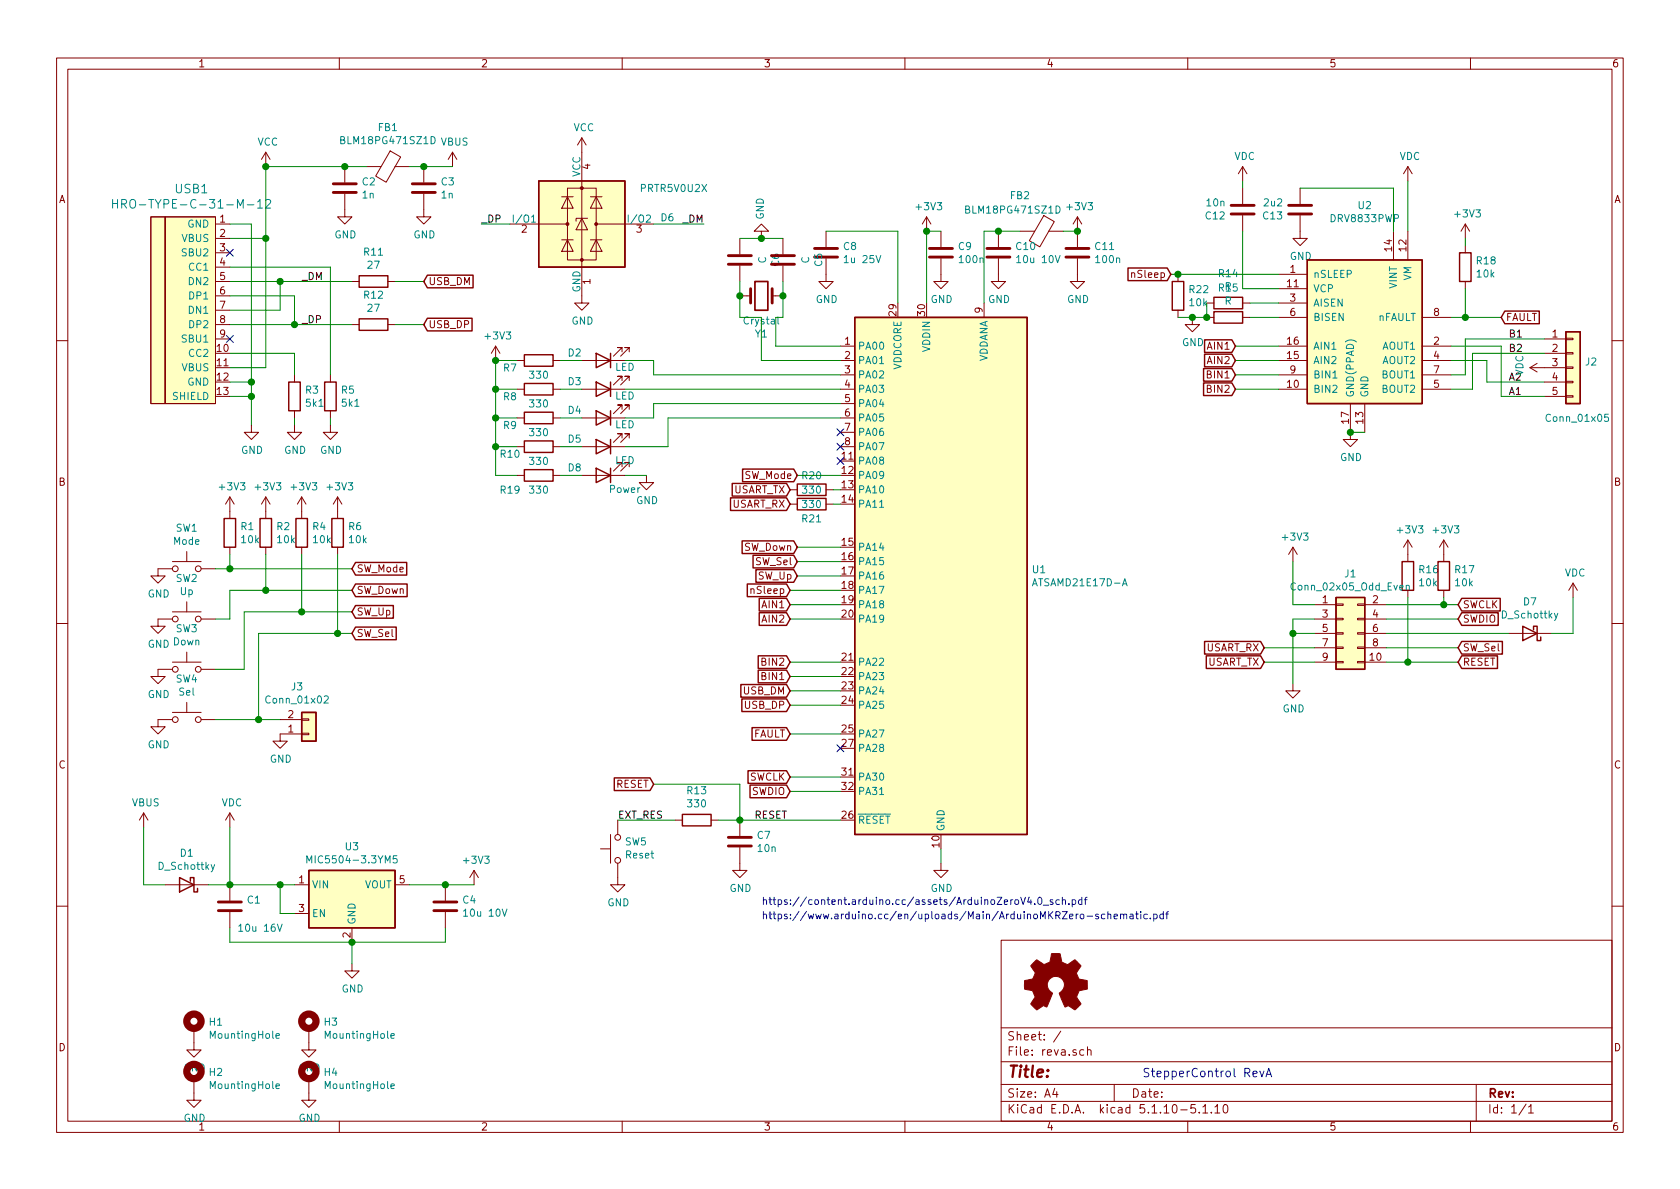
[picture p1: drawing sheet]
EESchema Schematic File Version 4
EELAYER 30 0
EELAYER END
$Descr A4 11693 8268
encoding utf-8
Sheet 1 1
Title ""
Date ""
Rev ""
Comp ""
Comment1 ""
Comment2 ""
Comment3 ""
Comment4 ""
$EndDescr
$Comp
L MCU_Microchip_SAMD:ATSAMD21E17D-A U1
U 1 1
P 6550 4000
F 0 "U1" H 7180 4046 50  0000 L CNN
F 1 "ATSAMD21E17D-A" H 7180 3955 50  0000 L CNN
F 2 "Package_QFP:TQFP-32_7x7mm_P0.8mm" H 7450 2150 50  0001 C CNN
F 3 "http://ww1.microchip.com/downloads/en/DeviceDoc/SAM_D21_DA1_Family_Data%20Sheet_DS40001882E.pdf" H 6550 4000 50  0001 C CNN
	1    6550 4000
	1    0    0    -1  
$EndComp
$Comp
L Type-C:HRO-TYPE-C-31-M-12 USB1
U 1 1
P 1500 2100
F 0 "USB1" H 1333 2897 60  0000 C CNN
F 1 "HRO-TYPE-C-31-M-12" H 1333 2791 60  0000 C CNN
F 2 "Type-C:HRO-TYPE-C-31-M-12" H 1500 2100 60  0001 C CNN
F 3 "" H 1500 2100 60  0001 C CNN
	1    1500 2100
	1    0    0    -1  
$EndComp
$Comp
L Mechanical:MountingHole_Pad H1
U 1 1
P 1350 7150
F 0 "H1" H 1450 7196 50  0000 L CNN
F 1 "MountingHole" H 1450 7105 50  0000 L CNN
F 2 "MountingHole:MountingHole_3.2mm_M3_DIN965_Pad" H 1350 7150 50  0001 C CNN
F 3 "~" H 1350 7150 50  0001 C CNN
	1    1350 7150
	1    0    0    -1  
$EndComp
$Comp
L Mechanical:MountingHole_Pad H2
U 1 1
P 1350 7500
F 0 "H2" H 1450 7546 50  0000 L CNN
F 1 "MountingHole" H 1450 7455 50  0000 L CNN
F 2 "MountingHole:MountingHole_3.2mm_M3_DIN965_Pad" H 1350 7500 50  0001 C CNN
F 3 "~" H 1350 7500 50  0001 C CNN
	1    1350 7500
	1    0    0    -1  
$EndComp
$Comp
L Mechanical:MountingHole_Pad H3
U 1 1
P 2150 7150
F 0 "H3" H 2250 7196 50  0000 L CNN
F 1 "MountingHole" H 2250 7105 50  0000 L CNN
F 2 "MountingHole:MountingHole_3.2mm_M3_DIN965_Pad" H 2150 7150 50  0001 C CNN
F 3 "~" H 2150 7150 50  0001 C CNN
	1    2150 7150
	1    0    0    -1  
$EndComp
$Comp
L Mechanical:MountingHole_Pad H4
U 1 1
P 2150 7500
F 0 "H4" H 2250 7546 50  0000 L CNN
F 1 "MountingHole" H 2250 7455 50  0000 L CNN
F 2 "MountingHole:MountingHole_3.2mm_M3_DIN965_Pad" H 2150 7500 50  0001 C CNN
F 3 "~" H 2150 7500 50  0001 C CNN
	1    2150 7500
	1    0    0    -1  
$EndComp
$Comp
L Regulator_Linear:MIC5504-3.3YM5 U3
U 1 1
P 2450 6250
F 0 "U3" H 2450 6617 50  0000 C CNN
F 1 "MIC5504-3.3YM5" H 2450 6526 50  0000 C CNN
F 2 "Package_TO_SOT_SMD:SOT-23-5" H 2450 5850 50  0001 C CNN
F 3 "http://ww1.microchip.com/downloads/en/DeviceDoc/MIC550X.pdf" H 2200 6500 50  0001 C CNN
	1    2450 6250
	1    0    0    -1  
$EndComp
Wire Wire Line
	5850 4900 5500 4900
Wire Wire Line
	5850 4800 5500 4800
Wire Wire Line
	5850 5400 5500 5400
Wire Wire Line
	5850 5500 5500 5500
Text Notes 5300 6300 0    50   ~ 0
https://content.arduino.cc/assets/ArduinoZeroV4.0_sch.pdf\n
Text Label 5250 5700 0    50   ~ 0
RESET
$Comp
L Connector_Generic:Conn_02x05_Odd_Even J1
U 1 1
P 9350 4400
F 0 "J1" H 9400 4817 50  0000 C CNN
F 1 "Conn_02x05_Odd_Even" H 9400 4726 50  0000 C CNN
F 2 "Connector_PinHeader_2.54mm:PinHeader_2x05_P2.54mm_Horizontal" H 9350 4400 50  0001 C CNN
F 3 "~" H 9350 4400 50  0001 C CNN
	1    9350 4400
	1    0    0    -1  
$EndComp
$Comp
L Device:C C7
U 1 1
P 5150 5850
F 0 "C7" H 5265 5896 50  0000 L CNN
F 1 "10n" H 5265 5805 50  0000 L CNN
F 2 "Capacitor_SMD:C_0603_1608Metric" H 5188 5700 50  0001 C CNN
F 3 "~" H 5150 5850 50  0001 C CNN
	1    5150 5850
	1    0    0    -1  
$EndComp
$Comp
L Device:R R13
U 1 1
P 4850 5700
F 0 "R13" V 4643 5700 50  0000 C CNN
F 1 "330" V 4734 5700 50  0000 C CNN
F 2 "Resistor_SMD:R_0603_1608Metric" V 4780 5700 50  0001 C CNN
F 3 "~" H 4850 5700 50  0001 C CNN
	1    4850 5700
	0    1    1    0   
$EndComp
Wire Wire Line
	5000 5700 5150 5700
Wire Wire Line
	5150 5700 5850 5700
Connection ~ 5150 5700
Wire Wire Line
	4700 5700 4300 5700
Text Label 4300 5700 0    50   ~ 0
EXT_RES
$Comp
L power:GND #PWR0101
U 1 1
P 6550 6000
F 0 "#PWR0101" H 6550 5750 50  0001 C CNN
F 1 "GND" H 6555 5827 50  0000 C CNN
F 2 "" H 6550 6000 50  0001 C CNN
F 3 "" H 6550 6000 50  0001 C CNN
	1    6550 6000
	1    0    0    -1  
$EndComp
$Comp
L power:GND #PWR0102
U 1 1
P 5150 6000
F 0 "#PWR0102" H 5150 5750 50  0001 C CNN
F 1 "GND" H 5155 5827 50  0000 C CNN
F 2 "" H 5150 6000 50  0001 C CNN
F 3 "" H 5150 6000 50  0001 C CNN
	1    5150 6000
	1    0    0    -1  
$EndComp
Wire Wire Line
	1600 1550 1750 1550
Wire Wire Line
	1750 1550 1750 2650
Wire Wire Line
	1600 2650 1750 2650
Connection ~ 1750 2650
Wire Wire Line
	1750 2650 1750 2750
Wire Wire Line
	1600 2550 1850 2550
Wire Wire Line
	1850 2550 1850 1650
Wire Wire Line
	1600 1650 1850 1650
Connection ~ 1850 1650
$Comp
L power:GND #PWR0104
U 1 1
P 1750 2950
F 0 "#PWR0104" H 1750 2700 50  0001 C CNN
F 1 "GND" H 1755 2777 50  0000 C CNN
F 2 "" H 1750 2950 50  0001 C CNN
F 3 "" H 1750 2950 50  0001 C CNN
	1    1750 2950
	1    0    0    -1  
$EndComp
$Comp
L Power_Protection:PRTR5V0U2X D6
U 1 1
P 4050 1550
F 0 "D6" H 4594 1596 50  0000 L CNN
F 1 "PRTR5V0U2X" H 4450 1800 50  0000 L CNN
F 2 "Package_TO_SOT_SMD:SOT-143" H 4110 1550 50  0001 C CNN
F 3 "https://assets.nexperia.com/documents/data-sheet/PRTR5V0U2X.pdf" H 4110 1550 50  0001 C CNN
	1    4050 1550
	1    0    0    -1  
$EndComp
$Comp
L Device:FerriteBead FB1
U 1 1
P 2700 1150
F 0 "FB1" V 2426 1150 50  0000 C CNN
F 1 "BLM18PG471SZ1D" V 2517 1150 50  0000 C CNN
F 2 "Inductor_SMD:L_0603_1608Metric" V 2630 1150 50  0001 C CNN
F 3 "~" H 2700 1150 50  0001 C CNN
	1    2700 1150
	0    1    1    0   
$EndComp
Text Notes 5300 6400 0    50   ~ 0
https://www.arduino.cc/en/uploads/Main/ArduinoMKRZero-schematic.pdf
$Comp
L Device:C C3
U 1 1
P 2950 1300
F 0 "C3" H 3065 1346 50  0000 L CNN
F 1 "1n" H 3065 1255 50  0000 L CNN
F 2 "Capacitor_SMD:C_0603_1608Metric" H 2988 1150 50  0001 C CNN
F 3 "~" H 2950 1300 50  0001 C CNN
	1    2950 1300
	1    0    0    -1  
$EndComp
$Comp
L Device:C C2
U 1 1
P 2400 1300
F 0 "C2" H 2515 1346 50  0000 L CNN
F 1 "1n" H 2515 1255 50  0000 L CNN
F 2 "Capacitor_SMD:C_0603_1608Metric" H 2438 1150 50  0001 C CNN
F 3 "~" H 2400 1300 50  0001 C CNN
	1    2400 1300
	1    0    0    -1  
$EndComp
Wire Wire Line
	2400 1150 1850 1150
Wire Wire Line
	1850 1150 1850 1650
Wire Wire Line
	2400 1150 2550 1150
Connection ~ 2400 1150
Wire Wire Line
	2850 1150 2950 1150
$Comp
L power:VBUS #PWR0105
U 1 1
P 3150 1150
F 0 "#PWR0105" H 3150 1000 50  0001 C CNN
F 1 "VBUS" H 3165 1323 50  0000 C CNN
F 2 "" H 3150 1150 50  0001 C CNN
F 3 "" H 3150 1150 50  0001 C CNN
	1    3150 1150
	1    0    0    -1  
$EndComp
Wire Wire Line
	3150 1150 2950 1150
Connection ~ 2950 1150
$Comp
L power:GND #PWR0106
U 1 1
P 2950 1450
F 0 "#PWR0106" H 2950 1200 50  0001 C CNN
F 1 "GND" H 2955 1277 50  0000 C CNN
F 2 "" H 2950 1450 50  0001 C CNN
F 3 "" H 2950 1450 50  0001 C CNN
	1    2950 1450
	1    0    0    -1  
$EndComp
$Comp
L power:GND #PWR0107
U 1 1
P 2400 1450
F 0 "#PWR0107" H 2400 1200 50  0001 C CNN
F 1 "GND" H 2405 1277 50  0000 C CNN
F 2 "" H 2400 1450 50  0001 C CNN
F 3 "" H 2400 1450 50  0001 C CNN
	1    2400 1450
	1    0    0    -1  
$EndComp
$Comp
L Device:R R3
U 1 1
P 2050 2750
F 0 "R3" H 2120 2796 50  0000 L CNN
F 1 "5k1" H 2120 2705 50  0000 L CNN
F 2 "Resistor_SMD:R_0603_1608Metric" V 1980 2750 50  0001 C CNN
F 3 "~" H 2050 2750 50  0001 C CNN
	1    2050 2750
	1    0    0    -1  
$EndComp
$Comp
L Device:R R5
U 1 1
P 2300 2750
F 0 "R5" H 2370 2796 50  0000 L CNN
F 1 "5k1" H 2370 2705 50  0000 L CNN
F 2 "Resistor_SMD:R_0603_1608Metric" V 2230 2750 50  0001 C CNN
F 3 "~" H 2300 2750 50  0001 C CNN
	1    2300 2750
	1    0    0    -1  
$EndComp
Wire Wire Line
	1600 2450 2050 2450
Wire Wire Line
	2050 2450 2050 2600
Wire Wire Line
	1600 1850 2300 1850
Wire Wire Line
	2300 1850 2300 2600
$Comp
L power:GND #PWR0108
U 1 1
P 2050 2950
F 0 "#PWR0108" H 2050 2700 50  0001 C CNN
F 1 "GND" H 2055 2777 50  0000 C CNN
F 2 "" H 2050 2950 50  0001 C CNN
F 3 "" H 2050 2950 50  0001 C CNN
	1    2050 2950
	1    0    0    -1  
$EndComp
$Comp
L power:GND #PWR0109
U 1 1
P 2300 2950
F 0 "#PWR0109" H 2300 2700 50  0001 C CNN
F 1 "GND" H 2305 2777 50  0000 C CNN
F 2 "" H 2300 2950 50  0001 C CNN
F 3 "" H 2300 2950 50  0001 C CNN
	1    2300 2950
	1    0    0    -1  
$EndComp
Wire Wire Line
	2300 2950 2300 2900
Wire Wire Line
	2050 2950 2050 2900
Wire Wire Line
	1600 1950 1950 1950
Wire Wire Line
	1950 1950 1950 2150
Wire Wire Line
	1950 2150 1600 2150
Wire Wire Line
	1600 2050 2050 2050
Wire Wire Line
	2050 2050 2050 2250
Wire Wire Line
	2050 2250 1600 2250
$Comp
L Device:R R11
U 1 1
P 2600 1950
F 0 "R11" V 2393 1950 50  0000 C CNN
F 1 "27" V 2484 1950 50  0000 C CNN
F 2 "Resistor_SMD:R_0603_1608Metric" V 2530 1950 50  0001 C CNN
F 3 "~" H 2600 1950 50  0001 C CNN
	1    2600 1950
	0    1    1    0   
$EndComp
$Comp
L Device:R R12
U 1 1
P 2600 2250
F 0 "R12" V 2393 2250 50  0000 C CNN
F 1 "27" V 2484 2250 50  0000 C CNN
F 2 "Resistor_SMD:R_0603_1608Metric" V 2530 2250 50  0001 C CNN
F 3 "~" H 2600 2250 50  0001 C CNN
	1    2600 2250
	0    1    1    0   
$EndComp
Wire Wire Line
	1950 1950 2450 1950
Connection ~ 1950 1950
Wire Wire Line
	2050 2250 2450 2250
Connection ~ 2050 2250
Wire Wire Line
	2750 1950 2950 1950
Wire Wire Line
	2750 2250 2950 2250
Wire Wire Line
	9650 4300 10150 4300
Wire Wire Line
	9650 4600 9800 4600
Text GLabel 10150 4600 2    50   Input ~ 0
RESET
Text GLabel 10150 4200 2    50   Input ~ 0
SWCLK
Text GLabel 10150 4300 2    50   Input ~ 0
SWDIO
$Comp
L Device:R R17
U 1 1
P 10050 4000
F 0 "R17" H 10120 4046 50  0000 L CNN
F 1 "10k" H 10120 3955 50  0000 L CNN
F 2 "Resistor_SMD:R_0603_1608Metric" V 9980 4000 50  0001 C CNN
F 3 "~" H 10050 4000 50  0001 C CNN
	1    10050 4000
	1    0    0    -1  
$EndComp
$Comp
L power:+3V3 #PWR0110
U 1 1
P 10050 3850
F 0 "#PWR0110" H 10050 3700 50  0001 C CNN
F 1 "+3V3" H 10065 4023 50  0000 C CNN
F 2 "" H 10050 3850 50  0001 C CNN
F 3 "" H 10050 3850 50  0001 C CNN
	1    10050 3850
	1    0    0    -1  
$EndComp
$Comp
L power:+3V3 #PWR0111
U 1 1
P 9000 3900
F 0 "#PWR0111" H 9000 3750 50  0001 C CNN
F 1 "+3V3" H 9015 4073 50  0000 C CNN
F 2 "" H 9000 3900 50  0001 C CNN
F 3 "" H 9000 3900 50  0001 C CNN
	1    9000 3900
	1    0    0    -1  
$EndComp
Wire Wire Line
	9000 3900 9000 4200
Wire Wire Line
	9000 4200 9150 4200
Wire Wire Line
	9150 4300 9000 4300
Wire Wire Line
	9000 4300 9000 4400
Wire Wire Line
	9150 4400 9000 4400
Connection ~ 9000 4400
Wire Wire Line
	9000 4400 9000 4750
$Comp
L power:GND #PWR0112
U 1 1
P 9000 4750
F 0 "#PWR0112" H 9000 4500 50  0001 C CNN
F 1 "GND" H 9005 4577 50  0000 C CNN
F 2 "" H 9000 4750 50  0001 C CNN
F 3 "" H 9000 4750 50  0001 C CNN
	1    9000 4750
	1    0    0    -1  
$EndComp
$Comp
L power:VBUS #PWR0113
U 1 1
P 1000 5750
F 0 "#PWR0113" H 1000 5600 50  0001 C CNN
F 1 "VBUS" H 1015 5923 50  0000 C CNN
F 2 "" H 1000 5750 50  0001 C CNN
F 3 "" H 1000 5750 50  0001 C CNN
	1    1000 5750
	1    0    0    -1  
$EndComp
$Comp
L Device:C C1
U 1 1
P 1600 6300
F 0 "C1" H 1715 6346 50  0000 L CNN
F 1 "10u 16V" H 1650 6150 50  0000 L CNN
F 2 "Capacitor_SMD:C_0603_1608Metric" H 1638 6150 50  0001 C CNN
F 3 "~" H 1600 6300 50  0001 C CNN
	1    1600 6300
	1    0    0    -1  
$EndComp
Wire Wire Line
	1600 6150 1950 6150
Wire Wire Line
	2050 6350 1950 6350
Wire Wire Line
	1950 6350 1950 6150
Connection ~ 1950 6150
Wire Wire Line
	1950 6150 2050 6150
$Comp
L Device:C C4
U 1 1
P 3100 6300
F 0 "C4" H 3215 6346 50  0000 L CNN
F 1 "10u 10V" H 3215 6255 50  0000 L CNN
F 2 "Capacitor_SMD:C_0603_1608Metric" H 3138 6150 50  0001 C CNN
F 3 "~" H 3100 6300 50  0001 C CNN
	1    3100 6300
	1    0    0    -1  
$EndComp
$Comp
L power:+3V3 #PWR0114
U 1 1
P 3300 6150
F 0 "#PWR0114" H 3300 6000 50  0001 C CNN
F 1 "+3V3" H 3315 6323 50  0000 C CNN
F 2 "" H 3300 6150 50  0001 C CNN
F 3 "" H 3300 6150 50  0001 C CNN
	1    3300 6150
	1    0    0    -1  
$EndComp
$Comp
L power:GND #PWR0115
U 1 1
P 2450 6700
F 0 "#PWR0115" H 2450 6450 50  0001 C CNN
F 1 "GND" H 2455 6527 50  0000 C CNN
F 2 "" H 2450 6700 50  0001 C CNN
F 3 "" H 2450 6700 50  0001 C CNN
	1    2450 6700
	1    0    0    -1  
$EndComp
Wire Wire Line
	2450 6700 2450 6550
Wire Wire Line
	1600 6450 1600 6550
Wire Wire Line
	1600 6550 2450 6550
Connection ~ 2450 6550
Wire Wire Line
	2450 6550 3100 6550
Wire Wire Line
	3100 6550 3100 6450
Wire Wire Line
	2850 6150 3100 6150
Wire Wire Line
	3100 6150 3300 6150
Connection ~ 3100 6150
$Comp
L Device:R R16
U 1 1
P 9800 4000
F 0 "R16" H 9870 4046 50  0000 L CNN
F 1 "10k" H 9870 3955 50  0000 L CNN
F 2 "Resistor_SMD:R_0603_1608Metric" V 9730 4000 50  0001 C CNN
F 3 "~" H 9800 4000 50  0001 C CNN
	1    9800 4000
	1    0    0    -1  
$EndComp
Wire Wire Line
	9650 4200 10050 4200
Wire Wire Line
	10050 4150 10050 4200
Connection ~ 10050 4200
Wire Wire Line
	10050 4200 10150 4200
Wire Wire Line
	9800 4150 9800 4600
Connection ~ 9800 4600
Wire Wire Line
	9800 4600 10150 4600
$Comp
L power:+3V3 #PWR0116
U 1 1
P 9800 3850
F 0 "#PWR0116" H 9800 3700 50  0001 C CNN
F 1 "+3V3" H 9815 4023 50  0000 C CNN
F 2 "" H 9800 3850 50  0001 C CNN
F 3 "" H 9800 3850 50  0001 C CNN
	1    9800 3850
	1    0    0    -1  
$EndComp
$Comp
L Switch:SW_Push SW5
U 1 1
P 4300 5900
F 0 "SW5" V 4346 5852 50  0000 R CNN
F 1 "Reset" V 4255 5852 50  0000 R CNN
F 2 "Switches_SMD:PTS636_SMT_G" H 4300 6100 50  0001 C CNN
F 3 "~" H 4300 6100 50  0001 C CNN
	1    4300 5900
	0    -1   -1   0   
$EndComp
$Comp
L power:GND #PWR0117
U 1 1
P 4300 6100
F 0 "#PWR0117" H 4300 5850 50  0001 C CNN
F 1 "GND" H 4305 5927 50  0000 C CNN
F 2 "" H 4300 6100 50  0001 C CNN
F 3 "" H 4300 6100 50  0001 C CNN
	1    4300 6100
	1    0    0    -1  
$EndComp
Wire Wire Line
	6550 6000 6550 5900
$Comp
L Device:FerriteBead FB2
U 1 1
P 7250 1600
F 0 "FB2" V 7000 1450 50  0000 C CNN
F 1 "BLM18PG471SZ1D" V 7100 1400 50  0000 C CNN
F 2 "Inductor_SMD:L_0603_1608Metric" V 7180 1600 50  0001 C CNN
F 3 "~" H 7250 1600 50  0001 C CNN
	1    7250 1600
	0    1    1    0   
$EndComp
$Comp
L Device:C C10
U 1 1
P 6950 1750
F 0 "C10" H 7065 1796 50  0000 L CNN
F 1 "10u 10V" H 7065 1705 50  0000 L CNN
F 2 "Capacitor_SMD:C_0603_1608Metric" H 6988 1600 50  0001 C CNN
F 3 "~" H 6950 1750 50  0001 C CNN
	1    6950 1750
	1    0    0    -1  
$EndComp
$Comp
L Device:C C8
U 1 1
P 5750 1750
F 0 "C8" H 5865 1796 50  0000 L CNN
F 1 "1u 25V" H 5865 1705 50  0000 L CNN
F 2 "Capacitor_SMD:C_0603_1608Metric" H 5788 1600 50  0001 C CNN
F 3 "~" H 5750 1750 50  0001 C CNN
	1    5750 1750
	1    0    0    -1  
$EndComp
Wire Wire Line
	5750 1600 6250 1600
Wire Wire Line
	6250 1600 6250 2100
$Comp
L Device:C C9
U 1 1
P 6550 1750
F 0 "C9" H 6665 1796 50  0000 L CNN
F 1 "100n" H 6665 1705 50  0000 L CNN
F 2 "Capacitor_SMD:C_0603_1608Metric" H 6588 1600 50  0001 C CNN
F 3 "~" H 6550 1750 50  0001 C CNN
	1    6550 1750
	1    0    0    -1  
$EndComp
$Comp
L Device:C C11
U 1 1
P 7500 1750
F 0 "C11" H 7615 1796 50  0000 L CNN
F 1 "100n" H 7615 1705 50  0000 L CNN
F 2 "Capacitor_SMD:C_0603_1608Metric" H 7538 1600 50  0001 C CNN
F 3 "~" H 7500 1750 50  0001 C CNN
	1    7500 1750
	1    0    0    -1  
$EndComp
$Comp
L power:GND #PWR0118
U 1 1
P 5750 1900
F 0 "#PWR0118" H 5750 1650 50  0001 C CNN
F 1 "GND" H 5755 1727 50  0000 C CNN
F 2 "" H 5750 1900 50  0001 C CNN
F 3 "" H 5750 1900 50  0001 C CNN
	1    5750 1900
	1    0    0    -1  
$EndComp
$Comp
L power:GND #PWR0119
U 1 1
P 6550 1900
F 0 "#PWR0119" H 6550 1650 50  0001 C CNN
F 1 "GND" H 6555 1727 50  0000 C CNN
F 2 "" H 6550 1900 50  0001 C CNN
F 3 "" H 6550 1900 50  0001 C CNN
	1    6550 1900
	1    0    0    -1  
$EndComp
$Comp
L power:GND #PWR0120
U 1 1
P 6950 1900
F 0 "#PWR0120" H 6950 1650 50  0001 C CNN
F 1 "GND" H 6955 1727 50  0000 C CNN
F 2 "" H 6950 1900 50  0001 C CNN
F 3 "" H 6950 1900 50  0001 C CNN
	1    6950 1900
	1    0    0    -1  
$EndComp
$Comp
L power:GND #PWR0121
U 1 1
P 7500 1900
F 0 "#PWR0121" H 7500 1650 50  0001 C CNN
F 1 "GND" H 7505 1727 50  0000 C CNN
F 2 "" H 7500 1900 50  0001 C CNN
F 3 "" H 7500 1900 50  0001 C CNN
	1    7500 1900
	1    0    0    -1  
$EndComp
Wire Wire Line
	6550 1600 6450 1600
Wire Wire Line
	6450 1600 6450 2100
Wire Wire Line
	6950 1600 7100 1600
Wire Wire Line
	7400 1600 7500 1600
Wire Wire Line
	6850 2100 6850 1600
Wire Wire Line
	6850 1600 6950 1600
Connection ~ 6950 1600
$Comp
L power:+3V3 #PWR0122
U 1 1
P 6450 1600
F 0 "#PWR0122" H 6450 1450 50  0001 C CNN
F 1 "+3V3" H 6465 1773 50  0000 C CNN
F 2 "" H 6450 1600 50  0001 C CNN
F 3 "" H 6450 1600 50  0001 C CNN
	1    6450 1600
	1    0    0    -1  
$EndComp
Connection ~ 6450 1600
$Comp
L power:+3V3 #PWR0123
U 1 1
P 7500 1600
F 0 "#PWR0123" H 7500 1450 50  0001 C CNN
F 1 "+3V3" H 7515 1773 50  0000 C CNN
F 2 "" H 7500 1600 50  0001 C CNN
F 3 "" H 7500 1600 50  0001 C CNN
	1    7500 1600
	1    0    0    -1  
$EndComp
Connection ~ 7500 1600
$Comp
L Device:C C12
U 1 1
P 8650 1450
F 0 "C12" H 8765 1496 50  0000 L CNN
F 1 "10n" H 8765 1405 50  0000 L CNN
F 2 "Capacitor_SMD:C_0603_1608Metric" H 8688 1300 50  0001 C CNN
F 3 "~" H 8650 1450 50  0001 C CNN
	1    8650 1450
	-1   0    0    1   
$EndComp
$Comp
L Device:C C13
U 1 1
P 9050 1450
F 0 "C13" H 9165 1496 50  0000 L CNN
F 1 "2u2" H 9165 1405 50  0000 L CNN
F 2 "Capacitor_SMD:C_0603_1608Metric" H 9088 1300 50  0001 C CNN
F 3 "~" H 9050 1450 50  0001 C CNN
	1    9050 1450
	-1   0    0    1   
$EndComp
Wire Wire Line
	9050 1300 9700 1300
Wire Wire Line
	9700 1300 9700 1600
Wire Wire Line
	8650 2000 8650 1600
Wire Wire Line
	8650 2000 8900 2000
$Comp
L power:GND #PWR0124
U 1 1
P 9050 1600
F 0 "#PWR0124" H 9050 1350 50  0001 C CNN
F 1 "GND" H 9055 1427 50  0000 C CNN
F 2 "" H 9050 1600 50  0001 C CNN
F 3 "" H 9050 1600 50  0001 C CNN
	1    9050 1600
	1    0    0    -1  
$EndComp
$Comp
L power:GND #PWR0125
U 1 1
P 9400 3000
F 0 "#PWR0125" H 9400 2750 50  0001 C CNN
F 1 "GND" H 9405 2827 50  0000 C CNN
F 2 "" H 9400 3000 50  0001 C CNN
F 3 "" H 9400 3000 50  0001 C CNN
	1    9400 3000
	1    0    0    -1  
$EndComp
Wire Wire Line
	9400 3000 9500 3000
$Comp
L Device:D_Schottky D1
U 1 1
P 1300 6150
F 0 "D1" H 1300 5933 50  0000 C CNN
F 1 "D_Schottky" H 1300 6024 50  0000 C CNN
F 2 "Diode_SMD:D_SMA" H 1300 6150 50  0001 C CNN
F 3 "~" H 1300 6150 50  0001 C CNN
	1    1300 6150
	-1   0    0    1   
$EndComp
Wire Wire Line
	1150 6150 1000 6150
Wire Wire Line
	1000 6150 1000 5750
Wire Wire Line
	1450 6150 1600 6150
Connection ~ 1600 6150
$Comp
L power:VDC #PWR0126
U 1 1
P 1600 5750
F 0 "#PWR0126" H 1600 5650 50  0001 C CNN
F 1 "VDC" H 1615 5923 50  0000 C CNN
F 2 "" H 1600 5750 50  0001 C CNN
F 3 "" H 1600 5750 50  0001 C CNN
	1    1600 5750
	1    0    0    -1  
$EndComp
Wire Wire Line
	1600 5750 1600 6150
$Comp
L power:VDC #PWR0127
U 1 1
P 9800 1250
F 0 "#PWR0127" H 9800 1150 50  0001 C CNN
F 1 "VDC" H 9815 1423 50  0000 C CNN
F 2 "" H 9800 1250 50  0001 C CNN
F 3 "" H 9800 1250 50  0001 C CNN
	1    9800 1250
	1    0    0    -1  
$EndComp
$Comp
L power:VDC #PWR0128
U 1 1
P 8650 1250
F 0 "#PWR0128" H 8650 1150 50  0001 C CNN
F 1 "VDC" H 8665 1423 50  0000 C CNN
F 2 "" H 8650 1250 50  0001 C CNN
F 3 "" H 8650 1250 50  0001 C CNN
	1    8650 1250
	1    0    0    -1  
$EndComp
Wire Wire Line
	9800 1600 9800 1250
Wire Wire Line
	8650 1300 8650 1250
$Comp
L Device:R R14
U 1 1
P 8550 2100
F 0 "R14" V 8343 2100 50  0000 C CNN
F 1 "R" V 8434 2100 50  0000 C CNN
F 2 "Resistor_SMD:R_0603_1608Metric" V 8480 2100 50  0001 C CNN
F 3 "~" H 8550 2100 50  0001 C CNN
	1    8550 2100
	0    1    1    0   
$EndComp
$Comp
L Device:R R15
U 1 1
P 8550 2200
F 0 "R15" V 8343 2200 50  0000 C CNN
F 1 "R" V 8434 2200 50  0000 C CNN
F 2 "Resistor_SMD:R_0603_1608Metric" V 8480 2200 50  0001 C CNN
F 3 "~" H 8550 2200 50  0001 C CNN
	1    8550 2200
	0    1    1    0   
$EndComp
$Comp
L power:GND #PWR0130
U 1 1
P 8300 2200
F 0 "#PWR0130" H 8300 1950 50  0001 C CNN
F 1 "GND" H 8305 2027 50  0000 C CNN
F 2 "" H 8300 2200 50  0001 C CNN
F 3 "" H 8300 2200 50  0001 C CNN
	1    8300 2200
	1    0    0    -1  
$EndComp
Wire Wire Line
	8300 2200 8400 2200
Wire Wire Line
	8400 2100 8400 2200
Connection ~ 8400 2200
Wire Wire Line
	8700 2100 8900 2100
Wire Wire Line
	8700 2200 8900 2200
$Comp
L power:+3V3 #PWR0131
U 1 1
P 10200 1650
F 0 "#PWR0131" H 10200 1500 50  0001 C CNN
F 1 "+3V3" H 10215 1823 50  0000 C CNN
F 2 "" H 10200 1650 50  0001 C CNN
F 3 "" H 10200 1650 50  0001 C CNN
	1    10200 1650
	1    0    0    -1  
$EndComp
Text GLabel 10450 2200 2    50   Input ~ 0
FAULT
Text GLabel 8150 1900 0    50   Input ~ 0
nSleep
Wire Wire Line
	8150 1900 8200 1900
Text GLabel 8600 2400 0    50   Input ~ 0
AIN1
Text GLabel 8600 2500 0    50   Input ~ 0
AIN2
Text GLabel 8600 2600 0    50   Input ~ 0
BIN1
Text GLabel 8600 2700 0    50   Input ~ 0
BIN2
Wire Wire Line
	8600 2700 8900 2700
Wire Wire Line
	8600 2600 8900 2600
Wire Wire Line
	8600 2500 8900 2500
Wire Wire Line
	8600 2400 8900 2400
$Comp
L Switch:SW_Push SW1
U 1 1
P 1300 3950
F 0 "SW1" H 1300 4235 50  0000 C CNN
F 1 "Mode" H 1300 4144 50  0000 C CNN
F 2 "Switches_SMD:PTS636_SMT_G" H 1300 4150 50  0001 C CNN
F 3 "~" H 1300 4150 50  0001 C CNN
	1    1300 3950
	1    0    0    -1  
$EndComp
$Comp
L Switch:SW_Push SW2
U 1 1
P 1300 4300
F 0 "SW2" H 1300 4585 50  0000 C CNN
F 1 "Up" H 1300 4494 50  0000 C CNN
F 2 "Switches_SMD:PTS636_SMT_G" H 1300 4500 50  0001 C CNN
F 3 "~" H 1300 4500 50  0001 C CNN
	1    1300 4300
	1    0    0    -1  
$EndComp
$Comp
L Switch:SW_Push SW3
U 1 1
P 1300 4650
F 0 "SW3" H 1300 4935 50  0000 C CNN
F 1 "Down" H 1300 4844 50  0000 C CNN
F 2 "Switches_SMD:PTS636_SMT_G" H 1300 4850 50  0001 C CNN
F 3 "~" H 1300 4850 50  0001 C CNN
	1    1300 4650
	1    0    0    -1  
$EndComp
$Comp
L Switch:SW_Push SW4
U 1 1
P 1300 5000
F 0 "SW4" H 1300 5285 50  0000 C CNN
F 1 "Sel" H 1300 5194 50  0000 C CNN
F 2 "Switches_SMD:PTS636_SMT_G" H 1300 5200 50  0001 C CNN
F 3 "~" H 1300 5200 50  0001 C CNN
	1    1300 5000
	1    0    0    -1  
$EndComp
$Comp
L Device:R R1
U 1 1
P 1600 3700
F 0 "R1" H 1670 3746 50  0000 L CNN
F 1 "10k" H 1670 3655 50  0000 L CNN
F 2 "Resistor_SMD:R_0603_1608Metric" V 1530 3700 50  0001 C CNN
F 3 "~" H 1600 3700 50  0001 C CNN
	1    1600 3700
	1    0    0    -1  
$EndComp
$Comp
L Device:R R2
U 1 1
P 1850 3700
F 0 "R2" H 1920 3746 50  0000 L CNN
F 1 "10k" H 1920 3655 50  0000 L CNN
F 2 "Resistor_SMD:R_0603_1608Metric" V 1780 3700 50  0001 C CNN
F 3 "~" H 1850 3700 50  0001 C CNN
	1    1850 3700
	1    0    0    -1  
$EndComp
$Comp
L Device:R R4
U 1 1
P 2100 3700
F 0 "R4" H 2170 3746 50  0000 L CNN
F 1 "10k" H 2170 3655 50  0000 L CNN
F 2 "Resistor_SMD:R_0603_1608Metric" V 2030 3700 50  0001 C CNN
F 3 "~" H 2100 3700 50  0001 C CNN
	1    2100 3700
	1    0    0    -1  
$EndComp
$Comp
L Device:R R6
U 1 1
P 2350 3700
F 0 "R6" H 2420 3746 50  0000 L CNN
F 1 "10k" H 2420 3655 50  0000 L CNN
F 2 "Resistor_SMD:R_0603_1608Metric" V 2280 3700 50  0001 C CNN
F 3 "~" H 2350 3700 50  0001 C CNN
	1    2350 3700
	1    0    0    -1  
$EndComp
Wire Wire Line
	1500 3950 1600 3950
Wire Wire Line
	1600 3850 1600 3950
Wire Wire Line
	1850 3850 1850 4100
Wire Wire Line
	2100 3850 2100 4250
Wire Wire Line
	2350 3850 2350 4400
$Comp
L power:GND #PWR0132
U 1 1
P 1100 3950
F 0 "#PWR0132" H 1100 3700 50  0001 C CNN
F 1 "GND" H 1105 3777 50  0000 C CNN
F 2 "" H 1100 3950 50  0001 C CNN
F 3 "" H 1100 3950 50  0001 C CNN
	1    1100 3950
	1    0    0    -1  
$EndComp
$Comp
L power:GND #PWR0133
U 1 1
P 1100 4300
F 0 "#PWR0133" H 1100 4050 50  0001 C CNN
F 1 "GND" H 1105 4127 50  0000 C CNN
F 2 "" H 1100 4300 50  0001 C CNN
F 3 "" H 1100 4300 50  0001 C CNN
	1    1100 4300
	1    0    0    -1  
$EndComp
$Comp
L power:GND #PWR0134
U 1 1
P 1100 4650
F 0 "#PWR0134" H 1100 4400 50  0001 C CNN
F 1 "GND" H 1105 4477 50  0000 C CNN
F 2 "" H 1100 4650 50  0001 C CNN
F 3 "" H 1100 4650 50  0001 C CNN
	1    1100 4650
	1    0    0    -1  
$EndComp
$Comp
L power:GND #PWR0135
U 1 1
P 1100 5000
F 0 "#PWR0135" H 1100 4750 50  0001 C CNN
F 1 "GND" H 1105 4827 50  0000 C CNN
F 2 "" H 1100 5000 50  0001 C CNN
F 3 "" H 1100 5000 50  0001 C CNN
	1    1100 5000
	1    0    0    -1  
$EndComp
$Comp
L power:+3V3 #PWR0136
U 1 1
P 1600 3550
F 0 "#PWR0136" H 1600 3400 50  0001 C CNN
F 1 "+3V3" H 1615 3723 50  0000 C CNN
F 2 "" H 1600 3550 50  0001 C CNN
F 3 "" H 1600 3550 50  0001 C CNN
	1    1600 3550
	1    0    0    -1  
$EndComp
$Comp
L power:+3V3 #PWR0137
U 1 1
P 1850 3550
F 0 "#PWR0137" H 1850 3400 50  0001 C CNN
F 1 "+3V3" H 1865 3723 50  0000 C CNN
F 2 "" H 1850 3550 50  0001 C CNN
F 3 "" H 1850 3550 50  0001 C CNN
	1    1850 3550
	1    0    0    -1  
$EndComp
$Comp
L power:+3V3 #PWR0138
U 1 1
P 2100 3550
F 0 "#PWR0138" H 2100 3400 50  0001 C CNN
F 1 "+3V3" H 2115 3723 50  0000 C CNN
F 2 "" H 2100 3550 50  0001 C CNN
F 3 "" H 2100 3550 50  0001 C CNN
	1    2100 3550
	1    0    0    -1  
$EndComp
$Comp
L power:+3V3 #PWR0139
U 1 1
P 2350 3550
F 0 "#PWR0139" H 2350 3400 50  0001 C CNN
F 1 "+3V3" H 2365 3723 50  0000 C CNN
F 2 "" H 2350 3550 50  0001 C CNN
F 3 "" H 2350 3550 50  0001 C CNN
	1    2350 3550
	1    0    0    -1  
$EndComp
Wire Wire Line
	1600 3950 2450 3950
Connection ~ 1600 3950
Wire Wire Line
	1850 4100 2450 4100
Wire Wire Line
	2100 4250 2450 4250
Wire Wire Line
	2350 4400 2450 4400
Text GLabel 2450 3950 2    50   Input ~ 0
SW_Mode
Text GLabel 2450 4100 2    50   Input ~ 0
SW_Down
Text GLabel 2450 4250 2    50   Input ~ 0
SW_Up
Text GLabel 2450 4400 2    50   Input ~ 0
SW_Sel
Text GLabel 10150 4500 2    50   Input ~ 0
SW_Sel
Wire Wire Line
	10150 4500 9650 4500
Wire Wire Line
	1600 2750 1750 2750
Connection ~ 1750 2750
Wire Wire Line
	1750 2750 1750 2950
$Comp
L power:GND #PWR0140
U 1 1
P 4050 2050
F 0 "#PWR0140" H 4050 1800 50  0001 C CNN
F 1 "GND" H 4055 1877 50  0000 C CNN
F 2 "" H 4050 2050 50  0001 C CNN
F 3 "" H 4050 2050 50  0001 C CNN
	1    4050 2050
	1    0    0    -1  
$EndComp
$Comp
L power:VCC #PWR0141
U 1 1
P 1850 1150
F 0 "#PWR0141" H 1850 1000 50  0001 C CNN
F 1 "VCC" H 1865 1323 50  0000 C CNN
F 2 "" H 1850 1150 50  0001 C CNN
F 3 "" H 1850 1150 50  0001 C CNN
	1    1850 1150
	1    0    0    -1  
$EndComp
Connection ~ 1850 1150
$Comp
L power:VCC #PWR0142
U 1 1
P 4050 1050
F 0 "#PWR0142" H 4050 900 50  0001 C CNN
F 1 "VCC" H 4065 1223 50  0000 C CNN
F 2 "" H 4050 1050 50  0001 C CNN
F 3 "" H 4050 1050 50  0001 C CNN
	1    4050 1050
	1    0    0    -1  
$EndComp
Text GLabel 8800 4500 0    50   Input ~ 0
USART_RX
Text GLabel 8800 4600 0    50   Input ~ 0
USART_TX
Wire Wire Line
	8800 4600 9150 4600
Wire Wire Line
	9150 4500 8800 4500
Wire Wire Line
	1850 4100 1600 4100
Wire Wire Line
	1600 4100 1600 4300
Wire Wire Line
	1600 4300 1500 4300
Connection ~ 1850 4100
Wire Wire Line
	2100 4250 1700 4250
Wire Wire Line
	1700 4250 1700 4650
Wire Wire Line
	1700 4650 1500 4650
Connection ~ 2100 4250
Wire Wire Line
	2350 4400 1800 4400
Wire Wire Line
	1800 4400 1800 5000
Wire Wire Line
	1800 5000 1500 5000
Connection ~ 2350 4400
$Comp
L Device:LED D2
U 1 1
P 4200 2500
F 0 "D2" H 4400 2450 50  0000 C CNN
F 1 "LED" H 4050 2550 50  0000 C CNN
F 2 "LED_SMD:LED_0603_1608Metric" H 4200 2500 50  0001 C CNN
F 3 "~" H 4200 2500 50  0001 C CNN
	1    4200 2500
	-1   0    0    1   
$EndComp
$Comp
L Device:LED D3
U 1 1
P 4200 2700
F 0 "D3" H 4400 2650 50  0000 C CNN
F 1 "LED" H 4050 2750 50  0000 C CNN
F 2 "LED_SMD:LED_0603_1608Metric" H 4200 2700 50  0001 C CNN
F 3 "~" H 4200 2700 50  0001 C CNN
	1    4200 2700
	-1   0    0    1   
$EndComp
$Comp
L Device:LED D4
U 1 1
P 4200 2900
F 0 "D4" H 4400 2850 50  0000 C CNN
F 1 "LED" H 4050 2950 50  0000 C CNN
F 2 "LED_SMD:LED_0603_1608Metric" H 4200 2900 50  0001 C CNN
F 3 "~" H 4200 2900 50  0001 C CNN
	1    4200 2900
	-1   0    0    1   
$EndComp
$Comp
L Device:LED D5
U 1 1
P 4200 3100
F 0 "D5" H 4400 3050 50  0000 C CNN
F 1 "LED" H 4050 3200 50  0000 C CNN
F 2 "LED_SMD:LED_0603_1608Metric" H 4200 3100 50  0001 C CNN
F 3 "~" H 4200 3100 50  0001 C CNN
	1    4200 3100
	-1   0    0    1   
$EndComp
$Comp
L Device:R R7
U 1 1
P 3750 2500
F 0 "R7" V 3800 2300 50  0000 C CNN
F 1 "330" V 3850 2500 50  0000 C CNN
F 2 "Resistor_SMD:R_0603_1608Metric" V 3680 2500 50  0001 C CNN
F 3 "~" H 3750 2500 50  0001 C CNN
	1    3750 2500
	0    1    1    0   
$EndComp
Wire Wire Line
	3900 2500 4050 2500
$Comp
L Device:R R8
U 1 1
P 3750 2700
F 0 "R8" V 3800 2500 50  0000 C CNN
F 1 "330" V 3850 2700 50  0000 C CNN
F 2 "Resistor_SMD:R_0603_1608Metric" V 3680 2700 50  0001 C CNN
F 3 "~" H 3750 2700 50  0001 C CNN
	1    3750 2700
	0    1    1    0   
$EndComp
$Comp
L Device:R R9
U 1 1
P 3750 2900
F 0 "R9" V 3800 2700 50  0000 C CNN
F 1 "330" V 3850 2900 50  0000 C CNN
F 2 "Resistor_SMD:R_0603_1608Metric" V 3680 2900 50  0001 C CNN
F 3 "~" H 3750 2900 50  0001 C CNN
	1    3750 2900
	0    1    1    0   
$EndComp
$Comp
L Device:R R10
U 1 1
P 3750 3100
F 0 "R10" V 3800 2900 50  0000 C CNN
F 1 "330" V 3850 3100 50  0000 C CNN
F 2 "Resistor_SMD:R_0603_1608Metric" V 3680 3100 50  0001 C CNN
F 3 "~" H 3750 3100 50  0001 C CNN
	1    3750 3100
	0    1    1    0   
$EndComp
Wire Wire Line
	3900 2700 4050 2700
Wire Wire Line
	3900 2900 4050 2900
Wire Wire Line
	3900 3100 4050 3100
$Comp
L power:+3V3 #PWR0144
U 1 1
P 3450 2500
F 0 "#PWR0144" H 3450 2350 50  0001 C CNN
F 1 "+3V3" H 3465 2673 50  0000 C CNN
F 2 "" H 3450 2500 50  0001 C CNN
F 3 "" H 3450 2500 50  0001 C CNN
	1    3450 2500
	1    0    0    -1  
$EndComp
Wire Wire Line
	3450 2500 3600 2500
Wire Wire Line
	3600 2700 3450 2700
Wire Wire Line
	3450 2700 3450 2500
Connection ~ 3450 2500
Wire Wire Line
	3600 2900 3450 2900
Wire Wire Line
	3450 2900 3450 2700
Connection ~ 3450 2700
Wire Wire Line
	3600 3100 3450 3100
Wire Wire Line
	3450 3100 3450 2900
Connection ~ 3450 2900
Text GLabel 5550 3900 0    50   Input ~ 0
SW_Sel
Wire Wire Line
	5550 3900 5850 3900
$Comp
L Device:R R20
U 1 1
P 5650 3400
F 0 "R20" V 5550 3400 50  0000 C CNN
F 1 "330" V 5650 3400 50  0000 C CNN
F 2 "Resistor_SMD:R_0603_1608Metric" V 5580 3400 50  0001 C CNN
F 3 "~" H 5650 3400 50  0001 C CNN
	1    5650 3400
	0    1    1    0   
$EndComp
$Comp
L Device:R R21
U 1 1
P 5650 3500
F 0 "R21" V 5750 3500 50  0000 C CNN
F 1 "330" V 5650 3500 50  0000 C CNN
F 2 "Resistor_SMD:R_0603_1608Metric" V 5580 3500 50  0001 C CNN
F 3 "~" H 5650 3500 50  0001 C CNN
	1    5650 3500
	0    1    1    0   
$EndComp
Wire Wire Line
	5800 3400 5850 3400
Wire Wire Line
	5800 3500 5850 3500
$Comp
L Device:LED D8
U 1 1
P 4200 3300
F 0 "D8" H 4400 3250 50  0000 C CNN
F 1 "Power" H 4050 3400 50  0000 C CNN
F 2 "LED_SMD:LED_0603_1608Metric" H 4200 3300 50  0001 C CNN
F 3 "~" H 4200 3300 50  0001 C CNN
	1    4200 3300
	-1   0    0    1   
$EndComp
$Comp
L Device:R R19
U 1 1
P 3750 3300
F 0 "R19" V 3850 3100 50  0000 C CNN
F 1 "330" V 3850 3300 50  0000 C CNN
F 2 "Resistor_SMD:R_0603_1608Metric" V 3680 3300 50  0001 C CNN
F 3 "~" H 3750 3300 50  0001 C CNN
	1    3750 3300
	0    1    1    0   
$EndComp
Wire Wire Line
	3900 3300 4050 3300
Wire Wire Line
	3600 3300 3450 3300
Wire Wire Line
	3450 3300 3450 3100
Connection ~ 3450 3100
$Comp
L power:GND #PWR0145
U 1 1
P 4500 3300
F 0 "#PWR0145" H 4500 3050 50  0001 C CNN
F 1 "GND" H 4505 3127 50  0000 C CNN
F 2 "" H 4500 3300 50  0001 C CNN
F 3 "" H 4500 3300 50  0001 C CNN
	1    4500 3300
	1    0    0    -1  
$EndComp
Wire Wire Line
	4350 3300 4500 3300
Text GLabel 5500 4600 0    50   Input ~ 0
BIN2
Text GLabel 5500 4700 0    50   Input ~ 0
BIN1
Wire Wire Line
	5500 4700 5850 4700
Wire Wire Line
	5500 4600 5850 4600
Text GLabel 5500 4300 0    50   Input ~ 0
AIN2
Text GLabel 5500 4200 0    50   Input ~ 0
AIN1
Wire Wire Line
	5500 4200 5850 4200
Wire Wire Line
	5500 4300 5850 4300
Text GLabel 5500 4100 0    50   Input ~ 0
nSleep
Wire Wire Line
	5500 4100 5850 4100
Connection ~ 10200 2200
Wire Wire Line
	10100 2200 10200 2200
Wire Wire Line
	10200 2200 10450 2200
Wire Wire Line
	10200 1700 10200 1650
Wire Wire Line
	10200 2200 10200 2000
$Comp
L Device:R R18
U 1 1
P 10200 1850
F 0 "R18" H 10270 1896 50  0000 L CNN
F 1 "10k" H 10270 1805 50  0000 L CNN
F 2 "Resistor_SMD:R_0603_1608Metric" V 10130 1850 50  0001 C CNN
F 3 "~" H 10200 1850 50  0001 C CNN
	1    10200 1850
	1    0    0    -1  
$EndComp
$Comp
L Device:R R22
U 1 1
P 8200 2050
F 0 "R22" H 8270 2096 50  0000 L CNN
F 1 "10k" H 8270 2005 50  0000 L CNN
F 2 "Resistor_SMD:R_0603_1608Metric" V 8130 2050 50  0001 C CNN
F 3 "~" H 8200 2050 50  0001 C CNN
	1    8200 2050
	1    0    0    -1  
$EndComp
Wire Wire Line
	8200 2200 8300 2200
Connection ~ 8300 2200
Connection ~ 8200 1900
Wire Wire Line
	8200 1900 8900 1900
Wire Wire Line
	4650 2900 4650 3100
Wire Wire Line
	4650 3100 4350 3100
Wire Wire Line
	4550 2500 4550 2600
Wire Wire Line
	4550 2500 4350 2500
Wire Wire Line
	4550 2800 4550 2900
Wire Wire Line
	4550 2900 4350 2900
Connection ~ 5150 2050
Wire Wire Line
	5150 1950 5150 2050
Connection ~ 5450 2050
Wire Wire Line
	5450 1950 5450 2050
Connection ~ 5300 1650
Wire Wire Line
	5300 1650 5150 1650
Wire Wire Line
	5450 1650 5300 1650
$Comp
L power:GND #PWR0103
U 1 1
P 5300 1650
F 0 "#PWR0103" H 5300 1400 50  0001 C CNN
F 1 "GND" V 5305 1522 50  0000 R CNN
F 2 "" H 5300 1650 50  0001 C CNN
F 3 "" H 5300 1650 50  0001 C CNN
	1    5300 1650
	-1   0    0    1   
$EndComp
$Comp
L Device:C C6
U 1 1
P 5150 1800
F 0 "C6" V 4898 1800 50  0000 C CNN
F 1 "C" V 4989 1800 50  0000 C CNN
F 2 "Capacitor_SMD:C_0603_1608Metric" H 5188 1650 50  0001 C CNN
F 3 "~" H 5150 1800 50  0001 C CNN
	1    5150 1800
	-1   0    0    1   
$EndComp
$Comp
L Device:C C5
U 1 1
P 5450 1800
F 0 "C5" V 5198 1800 50  0000 C CNN
F 1 "C" V 5289 1800 50  0000 C CNN
F 2 "Capacitor_SMD:C_0603_1608Metric" H 5488 1650 50  0001 C CNN
F 3 "~" H 5450 1800 50  0001 C CNN
	1    5450 1800
	-1   0    0    1   
$EndComp
Wire Wire Line
	5450 2200 5450 2050
Wire Wire Line
	5400 2200 5450 2200
Wire Wire Line
	5150 2200 5150 2050
Wire Wire Line
	5300 2200 5150 2200
$Comp
L Device:Crystal Y1
U 1 1
P 5300 2050
F 0 "Y1" H 5300 2318 50  0000 C CNN
F 1 "Crystal" H 5300 2227 50  0000 C CNN
F 2 "Crystal:Crystal_SMD_2012-2Pin_2.0x1.2mm_HandSoldering" H 5300 2050 50  0001 C CNN
F 3 "~" H 5300 2050 50  0001 C CNN
	1    5300 2050
	-1   0    0    1   
$EndComp
Wire Wire Line
	5850 2500 5300 2500
Wire Wire Line
	5300 2500 5300 2200
Wire Wire Line
	5850 2400 5400 2400
Wire Wire Line
	5400 2400 5400 2200
Wire Wire Line
	4550 2800 5850 2800
Wire Wire Line
	4350 2700 5850 2700
Wire Wire Line
	4550 2600 5850 2600
Wire Wire Line
	4650 2900 5850 2900
Text GLabel 5550 4000 0    50   Input ~ 0
SW_Up
Text GLabel 5550 3800 0    50   Input ~ 0
SW_Down
Wire Wire Line
	5550 3800 5850 3800
Wire Wire Line
	5550 4000 5850 4000
Text GLabel 5550 3300 0    50   Input ~ 0
SW_Mode
Wire Wire Line
	5550 3300 5850 3300
Text GLabel 5500 5100 0    50   Input ~ 0
FAULT
Wire Wire Line
	5500 5100 5850 5100
Text GLabel 5500 3400 0    50   Input ~ 0
USART_TX
Text GLabel 5500 3500 0    50   Input ~ 0
USART_RX
Text GLabel 5500 5400 0    50   Input ~ 0
SWCLK
Text GLabel 5500 5500 0    50   Input ~ 0
SWDIO
NoConn ~ 5850 3000
NoConn ~ 5850 3100
NoConn ~ 5850 3200
NoConn ~ 5850 5200
NoConn ~ 1600 2350
NoConn ~ 1600 1750
Wire Wire Line
	3550 1550 3350 1550
Text Label 3350 1550 0    50   ~ 0
_DP
Wire Wire Line
	4550 1550 4900 1550
Text Label 4750 1550 0    50   ~ 0
_DM
Text Label 2100 1950 0    50   ~ 0
_DM
Text Label 2100 2250 0    50   ~ 0
_DP
Connection ~ 9400 3000
$Comp
L Driver_Motor:DRV8833PWP U2
U 1 1
P 9500 2300
F 0 "U2" H 9500 3181 50  0000 C CNN
F 1 "DRV8833PWP" H 9500 3090 50  0000 C CNN
F 2 "Package_SO:HTSSOP-16-1EP_4.4x5mm_P0.65mm_EP3.4x5mm_Mask2.46x2.31mm_ThermalVias" H 9950 2750 50  0001 L CNN
F 3 "http://www.ti.com/lit/ds/symlink/drv8833.pdf" H 9350 2850 50  0001 C CNN
	1    9500 2300
	1    0    0    -1  
$EndComp
Wire Wire Line
	10200 2350 10200 2600
Wire Wire Line
	10200 2600 10100 2600
Wire Wire Line
	10250 2450 10250 2700
Wire Wire Line
	10250 2700 10100 2700
Wire Wire Line
	10100 2500 10350 2500
Wire Wire Line
	10350 2500 10350 2650
Text Label 10500 2650 0    50   ~ 0
A2
Text Label 10500 2450 0    50   ~ 0
B2
Text Label 10500 2350 0    50   ~ 0
B1
Wire Wire Line
	10350 2650 10750 2650
Wire Wire Line
	10750 2450 10250 2450
Wire Wire Line
	10750 2350 10200 2350
$Comp
L power:VDC #PWR0129
U 1 1
P 10750 2550
F 0 "#PWR0129" H 10750 2450 50  0001 C CNN
F 1 "VDC" H 10765 2723 50  0000 C CNN
F 2 "" H 10750 2550 50  0001 C CNN
F 3 "" H 10750 2550 50  0001 C CNN
	1    10750 2550
	0    -1   -1   0   
$EndComp
$Comp
L Connector_Generic:Conn_01x05 J2
U 1 1
P 10950 2550
F 0 "J2" H 11030 2592 50  0000 L CNN
F 1 "Conn_01x05" H 10750 2200 50  0000 L CNN
F 2 "Connector_PinHeader_2.54mm:PinHeader_1x05_P2.54mm_Vertical" H 10950 2550 50  0001 C CNN
F 3 "~" H 10950 2550 50  0001 C CNN
	1    10950 2550
	1    0    0    -1  
$EndComp
Wire Wire Line
	10450 2750 10750 2750
Text Label 10500 2750 0    50   ~ 0
A1
Wire Wire Line
	10100 2400 10450 2400
Wire Wire Line
	10450 2400 10450 2750
$Comp
L power:GND #PWR0146
U 1 1
P 2150 7250
F 0 "#PWR0146" H 2150 7000 50  0001 C CNN
F 1 "GND" H 2155 7077 50  0000 C CNN
F 2 "" H 2150 7250 50  0001 C CNN
F 3 "" H 2150 7250 50  0001 C CNN
	1    2150 7250
	1    0    0    -1  
$EndComp
$Comp
L power:GND #PWR0147
U 1 1
P 2150 7600
F 0 "#PWR0147" H 2150 7350 50  0001 C CNN
F 1 "GND" H 2155 7427 50  0000 C CNN
F 2 "" H 2150 7600 50  0001 C CNN
F 3 "" H 2150 7600 50  0001 C CNN
	1    2150 7600
	1    0    0    -1  
$EndComp
$Comp
L power:GND #PWR0148
U 1 1
P 1350 7600
F 0 "#PWR0148" H 1350 7350 50  0001 C CNN
F 1 "GND" H 1355 7427 50  0000 C CNN
F 2 "" H 1350 7600 50  0001 C CNN
F 3 "" H 1350 7600 50  0001 C CNN
	1    1350 7600
	1    0    0    -1  
$EndComp
$Comp
L power:GND #PWR0149
U 1 1
P 1350 7250
F 0 "#PWR0149" H 1350 7000 50  0001 C CNN
F 1 "GND" H 1355 7077 50  0000 C CNN
F 2 "" H 1350 7250 50  0001 C CNN
F 3 "" H 1350 7250 50  0001 C CNN
	1    1350 7250
	1    0    0    -1  
$EndComp
$Comp
L Graphic:Logo_Open_Hardware_Small #LOGO1
U 1 1
P 7350 6850
F 0 "#LOGO1" H 7350 7125 50  0001 C CNN
F 1 "Logo_Open_Hardware_Small" H 7350 6625 50  0001 C CNN
F 2 "Symbol:OSHW-Logo2_7.3x6mm_SilkScreen" H 7350 6850 50  0001 C CNN
F 3 "~" H 7350 6850 50  0001 C CNN
	1    7350 6850
	1    0    0    -1  
$EndComp
Text Notes 7950 7500 0    59   ~ 0
StepperControl RevA
Text GLabel 2950 1950 2    50   Input ~ 0
USB_DM
Text GLabel 2950 2250 2    50   Input ~ 0
USB_DP
Text GLabel 5500 4900 0    50   Input ~ 0
USB_DP
Text GLabel 5500 4800 0    50   Input ~ 0
USB_DM
Text GLabel 4550 5450 0    50   Input ~ 0
RESET
Wire Wire Line
	4550 5450 5150 5450
Wire Wire Line
	5150 5450 5150 5700
$Comp
L Connector_Generic:Conn_01x02 J3
U 1 1
P 2150 5100
F 0 "J3" H 2068 4775 50  0000 C CNN
F 1 "Conn_01x02" H 2068 4866 50  0000 C CNN
F 2 "Connector_PinHeader_2.54mm:PinHeader_1x02_P2.54mm_Vertical" H 2150 5100 50  0001 C CNN
F 3 "~" H 2150 5100 50  0001 C CNN
	1    2150 5100
	1    0    0    1   
$EndComp
Wire Wire Line
	1800 5000 1950 5000
Connection ~ 1800 5000
$Comp
L power:GND #PWR0150
U 1 1
P 1950 5100
F 0 "#PWR0150" H 1950 4850 50  0001 C CNN
F 1 "GND" H 1955 4927 50  0000 C CNN
F 2 "" H 1950 5100 50  0001 C CNN
F 3 "" H 1950 5100 50  0001 C CNN
	1    1950 5100
	1    0    0    -1  
$EndComp
Wire Wire Line
	10950 4400 10950 4150
$Comp
L power:VDC #PWR0143
U 1 1
P 10950 4150
F 0 "#PWR0143" H 10950 4050 50  0001 C CNN
F 1 "VDC" H 10965 4323 50  0000 C CNN
F 2 "" H 10950 4150 50  0001 C CNN
F 3 "" H 10950 4150 50  0001 C CNN
	1    10950 4150
	1    0    0    -1  
$EndComp
Wire Wire Line
	10800 4400 10950 4400
Wire Wire Line
	10500 4400 9650 4400
$Comp
L Device:D_Schottky D7
U 1 1
P 10650 4400
F 0 "D7" H 10650 4183 50  0000 C CNN
F 1 "D_Schottky" H 10650 4274 50  0000 C CNN
F 2 "Diode_SMD:D_SMA" H 10650 4400 50  0001 C CNN
F 3 "~" H 10650 4400 50  0001 C CNN
	1    10650 4400
	-1   0    0    1   
$EndComp
$EndSCHEMATC
